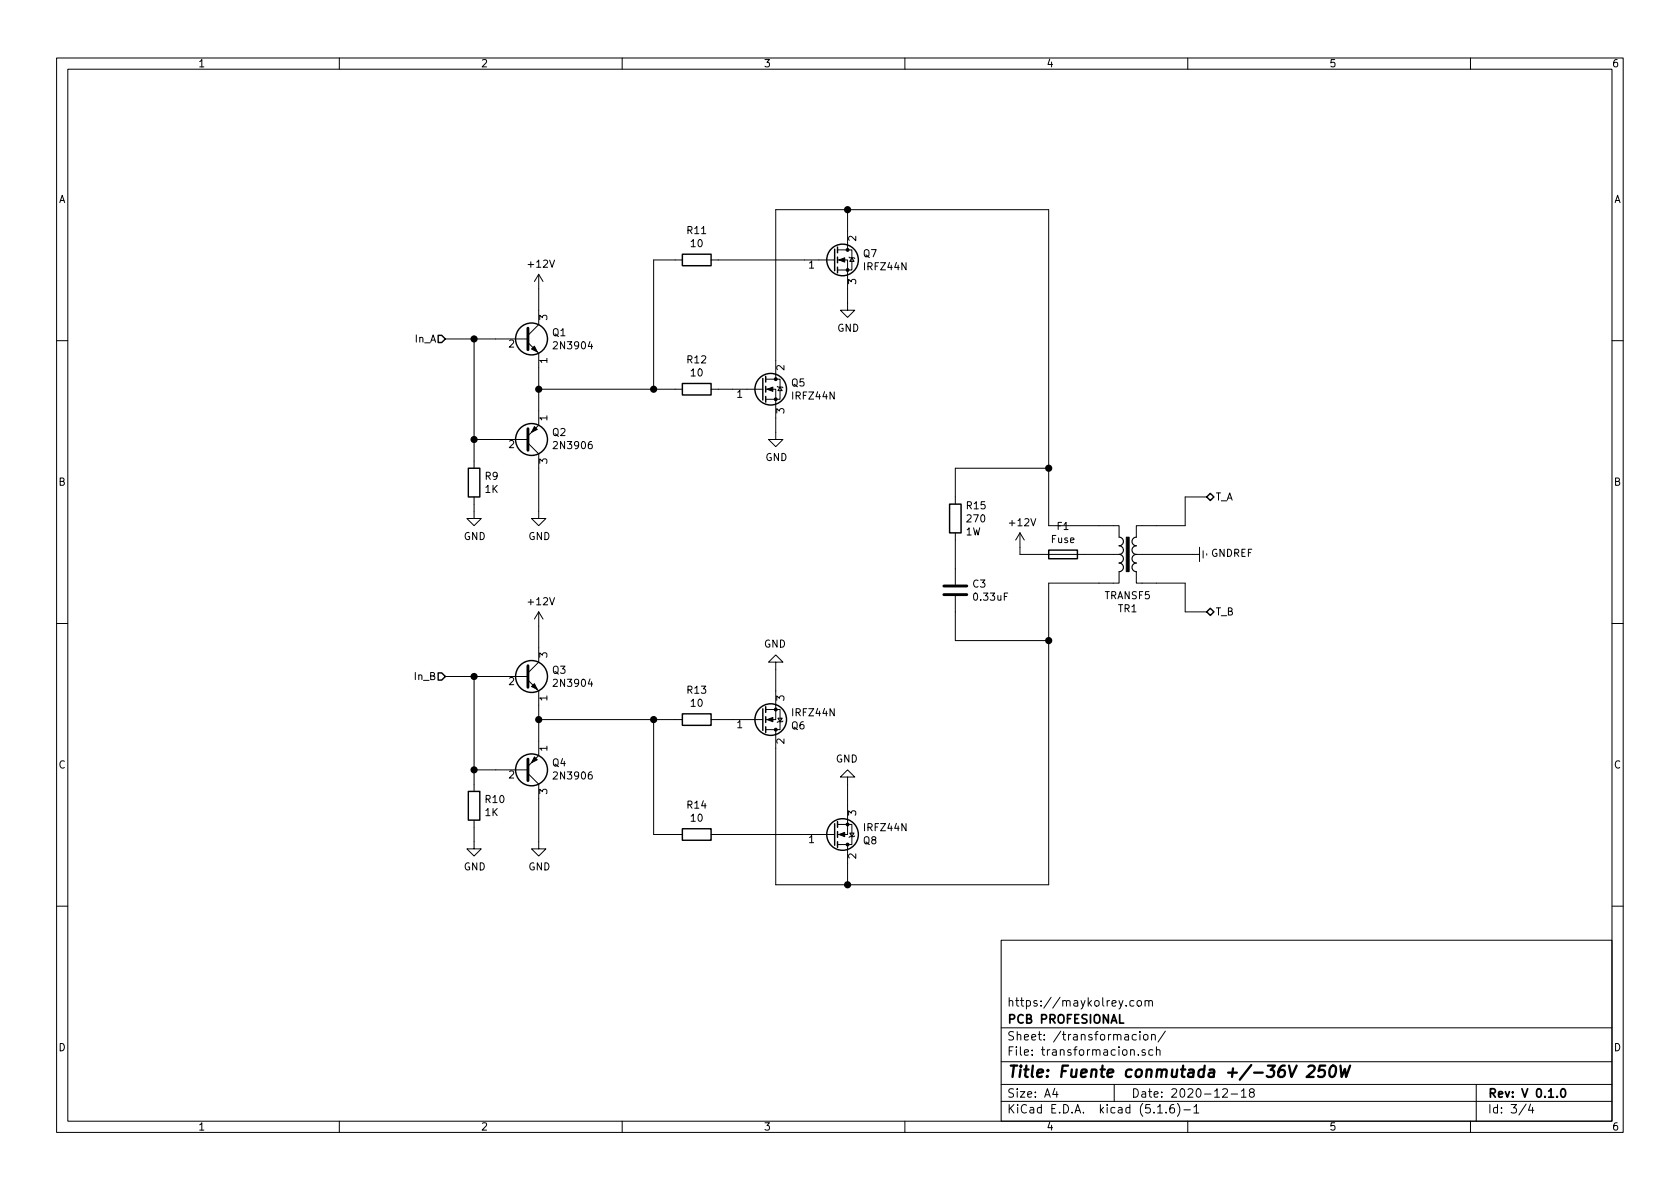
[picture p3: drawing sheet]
EESchema Schematic File Version 4
EELAYER 30 0
EELAYER END
$Descr A4 11693 8268
encoding utf-8
Sheet 3 4
Title "Fuente conmutada +/-36V 250W"
Date "2020-12-18"
Rev "V 0.1.0"
Comp "PCB PROFESIONAL"
Comment1 "https://maykolrey.com"
Comment2 ""
Comment3 ""
Comment4 ""
$EndDescr
$Comp
L Device:Q_PNP_EBC Q2
U 1 1
P 3650 3050
F 0 "Q2" H 3840 3004 50  0000 L CNN
F 1 "2N3906" H 3840 3095 50  0000 L CNN
F 2 "Package_TO_SOT_THT:TO-92L_Inline" H 3850 3150 50  0001 C CNN
F 3 "~" H 3650 3050 50  0001 C CNN
	1    3650 3050
	1    0    0    1   
$EndComp
$Comp
L Device:Q_NPN_EBC Q1
U 1 1
P 3650 2350
F 0 "Q1" H 3840 2396 50  0000 L CNN
F 1 "2N3904" H 3840 2305 50  0000 L CNN
F 2 "Package_TO_SOT_THT:TO-92L_Inline" H 3850 2450 50  0001 C CNN
F 3 "~" H 3650 2350 50  0001 C CNN
	1    3650 2350
	1    0    0    -1  
$EndComp
Wire Wire Line
	3750 2550 3750 2700
Wire Wire Line
	3450 2350 3300 2350
Wire Wire Line
	3300 2350 3300 3050
$Comp
L power:+12V #PWR014
U 1 1
P 3750 2000
F 0 "#PWR014" H 3750 1850 50  0001 C CNN
F 1 "+12V" H 3765 2173 50  0000 C CNN
F 2 "" H 3750 2000 50  0001 C CNN
F 3 "" H 3750 2000 50  0001 C CNN
	1    3750 2000
	1    0    0    -1  
$EndComp
Wire Wire Line
	3750 2000 3750 2150
$Comp
L power:GND #PWR015
U 1 1
P 3750 3550
F 0 "#PWR015" H 3750 3300 50  0001 C CNN
F 1 "GND" H 3755 3377 50  0000 C CNN
F 2 "" H 3750 3550 50  0001 C CNN
F 3 "" H 3750 3550 50  0001 C CNN
	1    3750 3550
	1    0    0    -1  
$EndComp
Wire Wire Line
	3750 3550 3750 3250
$Comp
L Device:R R9
U 1 1
P 3300 3350
F 0 "R9" H 3370 3396 50  0000 L CNN
F 1 "1K" H 3370 3305 50  0000 L CNN
F 2 "Resistor_THT:R_Axial_DIN0207_L6.3mm_D2.5mm_P10.16mm_Horizontal" V 3230 3350 50  0001 C CNN
F 3 "~" H 3300 3350 50  0001 C CNN
	1    3300 3350
	1    0    0    -1  
$EndComp
Wire Wire Line
	3300 3050 3450 3050
Wire Wire Line
	3300 3200 3300 3050
Connection ~ 3300 3050
$Comp
L power:GND #PWR012
U 1 1
P 3300 3550
F 0 "#PWR012" H 3300 3300 50  0001 C CNN
F 1 "GND" H 3305 3377 50  0000 C CNN
F 2 "" H 3300 3550 50  0001 C CNN
F 3 "" H 3300 3550 50  0001 C CNN
	1    3300 3550
	1    0    0    -1  
$EndComp
Wire Wire Line
	3300 3550 3300 3500
Text HLabel 3100 2350 0    50   Input ~ 0
In_A
Wire Wire Line
	3100 2350 3300 2350
Connection ~ 3300 2350
$Comp
L Device:Q_PNP_EBC Q4
U 1 1
P 3650 5350
F 0 "Q4" H 3840 5304 50  0000 L CNN
F 1 "2N3906" H 3840 5395 50  0000 L CNN
F 2 "Package_TO_SOT_THT:TO-92L_Inline" H 3850 5450 50  0001 C CNN
F 3 "~" H 3650 5350 50  0001 C CNN
	1    3650 5350
	1    0    0    1   
$EndComp
$Comp
L Device:Q_NPN_EBC Q3
U 1 1
P 3650 4700
F 0 "Q3" H 3840 4746 50  0000 L CNN
F 1 "2N3904" H 3840 4655 50  0000 L CNN
F 2 "Package_TO_SOT_THT:TO-92L_Inline" H 3850 4800 50  0001 C CNN
F 3 "~" H 3650 4700 50  0001 C CNN
	1    3650 4700
	1    0    0    -1  
$EndComp
Wire Wire Line
	3750 4900 3750 5000
Wire Wire Line
	3450 4700 3300 4700
Wire Wire Line
	3300 4700 3300 5350
$Comp
L power:+12V #PWR016
U 1 1
P 3750 4350
F 0 "#PWR016" H 3750 4200 50  0001 C CNN
F 1 "+12V" H 3765 4523 50  0000 C CNN
F 2 "" H 3750 4350 50  0001 C CNN
F 3 "" H 3750 4350 50  0001 C CNN
	1    3750 4350
	1    0    0    -1  
$EndComp
Wire Wire Line
	3750 4350 3750 4500
$Comp
L power:GND #PWR017
U 1 1
P 3750 5850
F 0 "#PWR017" H 3750 5600 50  0001 C CNN
F 1 "GND" H 3755 5677 50  0000 C CNN
F 2 "" H 3750 5850 50  0001 C CNN
F 3 "" H 3750 5850 50  0001 C CNN
	1    3750 5850
	1    0    0    -1  
$EndComp
Wire Wire Line
	3750 5850 3750 5550
$Comp
L Device:R R10
U 1 1
P 3300 5600
F 0 "R10" H 3370 5646 50  0000 L CNN
F 1 "1K" H 3370 5555 50  0000 L CNN
F 2 "Resistor_THT:R_Axial_DIN0207_L6.3mm_D2.5mm_P10.16mm_Horizontal" V 3230 5600 50  0001 C CNN
F 3 "~" H 3300 5600 50  0001 C CNN
	1    3300 5600
	1    0    0    -1  
$EndComp
Wire Wire Line
	3300 5350 3450 5350
Wire Wire Line
	3300 5450 3300 5350
Connection ~ 3300 5350
$Comp
L power:GND #PWR013
U 1 1
P 3300 5850
F 0 "#PWR013" H 3300 5600 50  0001 C CNN
F 1 "GND" H 3305 5677 50  0000 C CNN
F 2 "" H 3300 5850 50  0001 C CNN
F 3 "" H 3300 5850 50  0001 C CNN
	1    3300 5850
	1    0    0    -1  
$EndComp
Wire Wire Line
	3300 5850 3300 5750
Text HLabel 3100 4700 0    50   Input ~ 0
In_B
Wire Wire Line
	3100 4700 3300 4700
Connection ~ 3300 4700
$Comp
L Device:R R12
U 1 1
P 4850 2700
F 0 "R12" V 4643 2700 50  0000 C CNN
F 1 "10" V 4734 2700 50  0000 C CNN
F 2 "Resistor_THT:R_Axial_DIN0207_L6.3mm_D2.5mm_P10.16mm_Horizontal" V 4780 2700 50  0001 C CNN
F 3 "~" H 4850 2700 50  0001 C CNN
	1    4850 2700
	0    1    1    0   
$EndComp
Wire Wire Line
	5000 2700 5100 2700
$Comp
L power:GND #PWR018
U 1 1
P 5400 3000
F 0 "#PWR018" H 5400 2750 50  0001 C CNN
F 1 "GND" H 5405 2827 50  0000 C CNN
F 2 "" H 5400 3000 50  0001 C CNN
F 3 "" H 5400 3000 50  0001 C CNN
	1    5400 3000
	1    0    0    -1  
$EndComp
Wire Wire Line
	5400 3000 5400 2900
$Comp
L Device:Q_NMOS_GDS Q7
U 1 1
P 5800 1800
F 0 "Q7" H 6004 1846 50  0000 L CNN
F 1 "IRFZ44N" H 6004 1755 50  0000 L CNN
F 2 "Package_TO_SOT_THT:TO-220-3_Vertical" H 6000 1900 50  0001 C CNN
F 3 "https://www.infineon.com/dgdl/irfz44npbf.pdf?fileId=5546d462533600a40153563b3a9f220d" H 5800 1800 50  0001 C CNN
	1    5800 1800
	1    0    0    -1  
$EndComp
$Comp
L Device:R R11
U 1 1
P 4850 1800
F 0 "R11" V 4643 1800 50  0000 C CNN
F 1 "10" V 4734 1800 50  0000 C CNN
F 2 "Resistor_THT:R_Axial_DIN0207_L6.3mm_D2.5mm_P10.16mm_Horizontal" V 4780 1800 50  0001 C CNN
F 3 "~" H 4850 1800 50  0001 C CNN
	1    4850 1800
	0    1    1    0   
$EndComp
$Comp
L power:GND #PWR020
U 1 1
P 5900 2100
F 0 "#PWR020" H 5900 1850 50  0001 C CNN
F 1 "GND" H 5905 1927 50  0000 C CNN
F 2 "" H 5900 2100 50  0001 C CNN
F 3 "" H 5900 2100 50  0001 C CNN
	1    5900 2100
	1    0    0    -1  
$EndComp
Wire Wire Line
	5900 2100 5900 2000
Connection ~ 3750 2700
Wire Wire Line
	3750 2700 3750 2850
$Comp
L Device:R R13
U 1 1
P 4850 5000
F 0 "R13" V 4643 5000 50  0000 C CNN
F 1 "10" V 4734 5000 50  0000 C CNN
F 2 "Resistor_THT:R_Axial_DIN0207_L6.3mm_D2.5mm_P10.16mm_Horizontal" V 4780 5000 50  0001 C CNN
F 3 "~" H 4850 5000 50  0001 C CNN
	1    4850 5000
	0    1    1    0   
$EndComp
Wire Wire Line
	5000 5000 5100 5000
$Comp
L power:GND #PWR019
U 1 1
P 5400 4650
F 0 "#PWR019" H 5400 4400 50  0001 C CNN
F 1 "GND" H 5405 4477 50  0000 C CNN
F 2 "" H 5400 4650 50  0001 C CNN
F 3 "" H 5400 4650 50  0001 C CNN
	1    5400 4650
	-1   0    0    1   
$EndComp
$Comp
L Device:R R14
U 1 1
P 4850 5800
F 0 "R14" V 4643 5800 50  0000 C CNN
F 1 "10" V 4734 5800 50  0000 C CNN
F 2 "Resistor_THT:R_Axial_DIN0207_L6.3mm_D2.5mm_P10.16mm_Horizontal" V 4780 5800 50  0001 C CNN
F 3 "~" H 4850 5800 50  0001 C CNN
	1    4850 5800
	0    1    1    0   
$EndComp
Wire Wire Line
	5000 5800 5600 5800
$Comp
L power:GND #PWR021
U 1 1
P 5900 5450
F 0 "#PWR021" H 5900 5200 50  0001 C CNN
F 1 "GND" H 5905 5277 50  0000 C CNN
F 2 "" H 5900 5450 50  0001 C CNN
F 3 "" H 5900 5450 50  0001 C CNN
	1    5900 5450
	-1   0    0    1   
$EndComp
Wire Wire Line
	4550 5000 4700 5000
Wire Wire Line
	4550 5000 3750 5000
Connection ~ 4550 5000
Wire Wire Line
	4700 5800 4550 5800
Wire Wire Line
	4550 5000 4550 5800
Connection ~ 3750 5000
Wire Wire Line
	3750 5000 3750 5150
$Comp
L Transformer:TRANSF5 TR?
U 1 1
P 7850 3850
AR Path="/5F95F5B9" Ref="TR?"  Part="1" 
AR Path="/5F9356CE/5F95F5B9" Ref="TR1"  Part="1" 
F 0 "TR1" H 7850 4231 50  0000 C CNN
F 1 "TRANSF5" H 7850 4140 50  0000 C CNN
F 2 "MSS_Devices:Toroide_40mm" H 7850 3850 50  0001 C CNN
F 3 "" H 7850 3850 50  0001 C CNN
	1    7850 3850
	1    0    0    1   
$EndComp
Wire Wire Line
	7650 4050 7300 4050
Wire Wire Line
	7650 3650 7300 3650
$Comp
L power:+12V #PWR022
U 1 1
P 7100 3800
F 0 "#PWR022" H 7100 3650 50  0001 C CNN
F 1 "+12V" H 7115 3973 50  0000 C CNN
F 2 "" H 7100 3800 50  0001 C CNN
F 3 "" H 7100 3800 50  0001 C CNN
	1    7100 3800
	1    0    0    -1  
$EndComp
$Comp
L Device:Fuse F1
U 1 1
P 7400 3850
F 0 "F1" V 7203 3850 50  0000 C CNN
F 1 "Fuse" V 7294 3850 50  0000 C CNN
F 2 "Fuse:Fuse_Blade_ATO_directSolder" V 7330 3850 50  0001 C CNN
F 3 "~" H 7400 3850 50  0001 C CNN
	1    7400 3850
	0    1    1    0   
$EndComp
Wire Wire Line
	7550 3850 7650 3850
Wire Wire Line
	7250 3850 7100 3850
Wire Wire Line
	7100 3850 7100 3800
Wire Wire Line
	3750 2700 4550 2700
Wire Wire Line
	4700 1800 4550 1800
Wire Wire Line
	4550 1800 4550 2700
Connection ~ 4550 2700
Wire Wire Line
	4550 2700 4700 2700
Wire Wire Line
	5000 1800 5600 1800
Wire Wire Line
	5400 1450 5900 1450
Wire Wire Line
	5900 1450 5900 1600
Wire Wire Line
	5400 1450 5400 2500
Wire Wire Line
	7300 1450 5900 1450
Wire Wire Line
	7300 1450 7300 3250
Connection ~ 5900 1450
Wire Wire Line
	5900 5450 5900 5600
Wire Wire Line
	5400 4650 5400 4800
Wire Wire Line
	5400 5200 5400 6150
Wire Wire Line
	5400 6150 5900 6150
Wire Wire Line
	5900 6150 5900 6000
Wire Wire Line
	5900 6150 7300 6150
Wire Wire Line
	7300 4050 7300 4450
Connection ~ 5900 6150
$Comp
L Device:R R15
U 1 1
P 6650 3600
F 0 "R15" H 6720 3691 50  0000 L CNN
F 1 "270" H 6720 3600 50  0000 L CNN
F 2 "Resistor_THT:R_Axial_DIN0309_L9.0mm_D3.2mm_P15.24mm_Horizontal" V 6580 3600 50  0001 C CNN
F 3 "~" H 6650 3600 50  0001 C CNN
F 4 "1W" H 6720 3509 50  0000 L CNN "P"
	1    6650 3600
	1    0    0    -1  
$EndComp
$Comp
L Device:C C3
U 1 1
P 6650 4100
F 0 "C3" H 6765 4146 50  0000 L CNN
F 1 "0.33uF" H 6765 4055 50  0000 L CNN
F 2 "Capacitor_THT:C_Disc_D4.3mm_W1.9mm_P5.00mm" H 6688 3950 50  0001 C CNN
F 3 "~" H 6650 4100 50  0001 C CNN
	1    6650 4100
	1    0    0    -1  
$EndComp
Wire Wire Line
	6650 3950 6650 3750
Wire Wire Line
	6650 3450 6650 3250
Wire Wire Line
	6650 3250 7300 3250
Connection ~ 7300 3250
Wire Wire Line
	7300 3250 7300 3650
Wire Wire Line
	6650 4250 6650 4450
Wire Wire Line
	6650 4450 7300 4450
Connection ~ 7300 4450
Wire Wire Line
	7300 4450 7300 6150
Text HLabel 8400 3450 2    50   BiDi ~ 0
T_A
Text HLabel 8400 4250 2    50   BiDi ~ 0
T_B
Wire Wire Line
	8250 3650 8050 3650
Wire Wire Line
	8250 4050 8050 4050
$Comp
L power:GNDREF #PWR023
U 1 1
P 8300 3850
F 0 "#PWR023" H 8300 3600 50  0001 C CNN
F 1 "GNDREF" V 8305 3722 50  0000 R CNN
F 2 "" H 8300 3850 50  0001 C CNN
F 3 "" H 8300 3850 50  0001 C CNN
	1    8300 3850
	0    -1   -1   0   
$EndComp
Wire Wire Line
	8250 3650 8250 3450
Wire Wire Line
	8250 3450 8400 3450
Wire Wire Line
	8250 4050 8250 4250
Wire Wire Line
	8250 4250 8400 4250
Wire Wire Line
	8050 3850 8300 3850
$Comp
L Device:Q_NMOS_GDS Q5
U 1 1
P 5300 2700
F 0 "Q5" H 5504 2746 50  0000 L CNN
F 1 "IRFZ44N" H 5504 2655 50  0000 L CNN
F 2 "Package_TO_SOT_THT:TO-220-3_Vertical" H 5500 2800 50  0001 C CNN
F 3 "https://www.infineon.com/dgdl/irfz44npbf.pdf?fileId=5546d462533600a40153563b3a9f220d" H 5300 2700 50  0001 C CNN
	1    5300 2700
	1    0    0    -1  
$EndComp
$Comp
L Device:Q_NMOS_GDS Q6
U 1 1
P 5300 5000
F 0 "Q6" H 5504 5046 50  0000 L CNN
F 1 "IRFZ44N" H 5504 4955 50  0000 L CNN
F 2 "Package_TO_SOT_THT:TO-220-3_Vertical" H 5500 5100 50  0001 C CNN
F 3 "https://www.infineon.com/dgdl/irfz44npbf.pdf?fileId=5546d462533600a40153563b3a9f220d" H 5300 5000 50  0001 C CNN
	1    5300 5000
	1    0    0    1   
$EndComp
$Comp
L Device:Q_NMOS_GDS Q8
U 1 1
P 5800 5800
F 0 "Q8" H 6004 5846 50  0000 L CNN
F 1 "IRFZ44N" H 6004 5755 50  0000 L CNN
F 2 "Package_TO_SOT_THT:TO-220-3_Vertical" H 6000 5900 50  0001 C CNN
F 3 "https://www.infineon.com/dgdl/irfz44npbf.pdf?fileId=5546d462533600a40153563b3a9f220d" H 5800 5800 50  0001 C CNN
	1    5800 5800
	1    0    0    1   
$EndComp
$EndSCHEMATC
